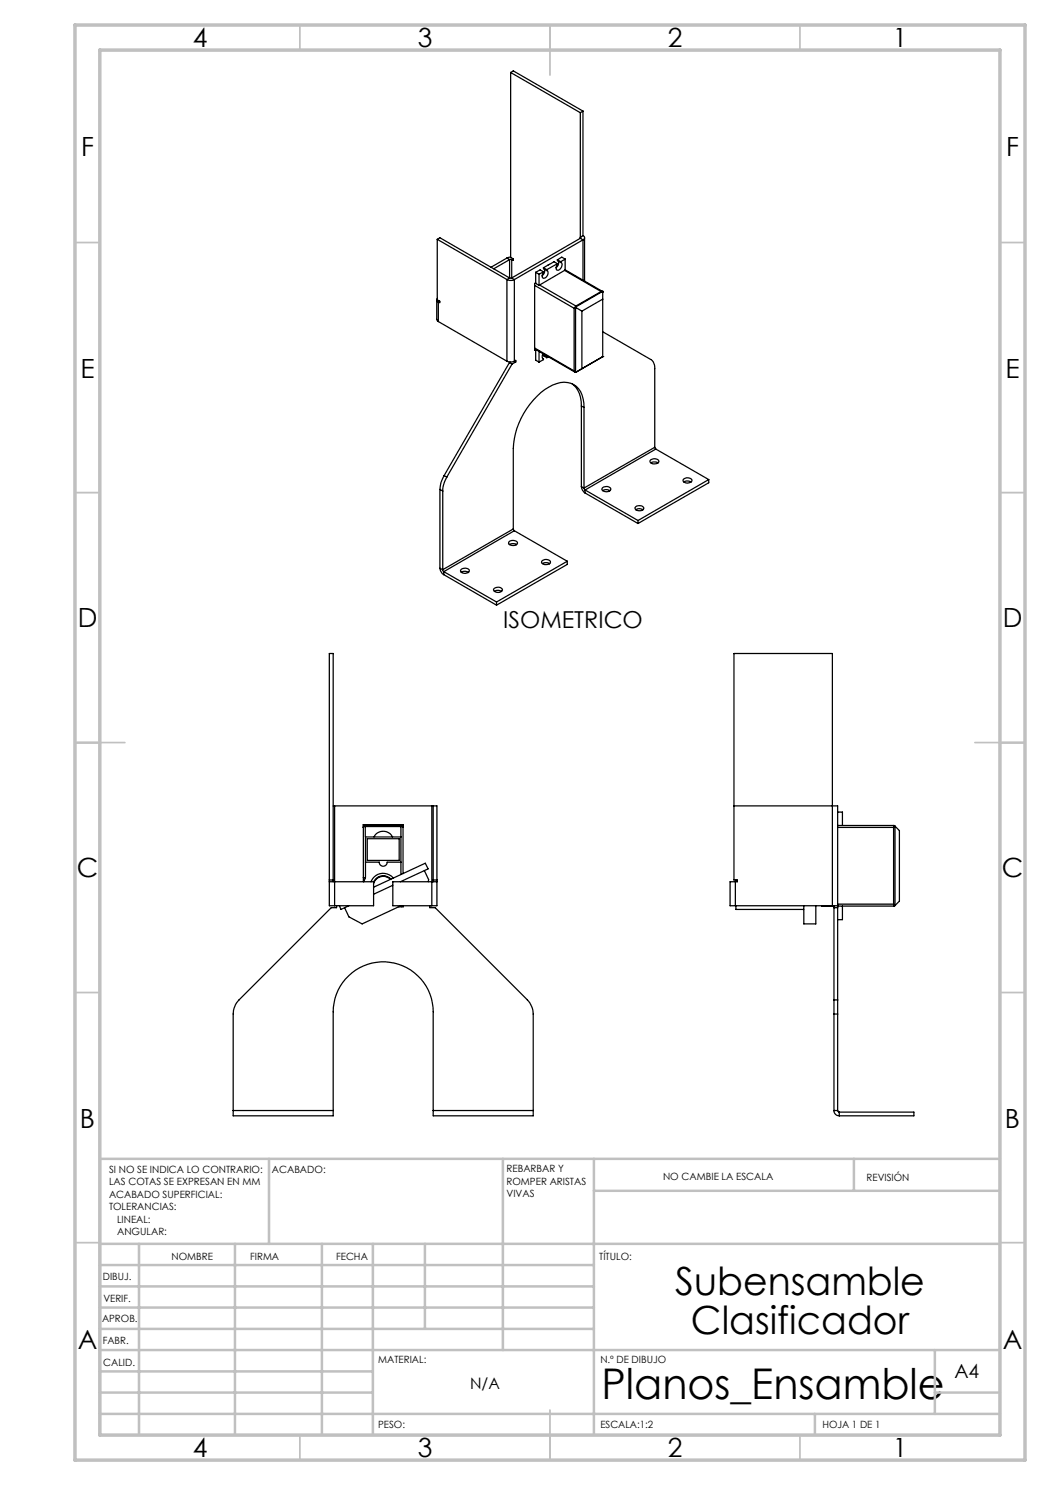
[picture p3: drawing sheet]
<svg xmlns="http://www.w3.org/2000/svg" width="210mm" height="297mm" viewBox="0 0 210 297" stroke-linecap="round" stroke-linejoin="round" font-family="sans-serif">
<g fill="none" stroke="#c0c0c0" stroke-width=".35">
<path d="M60 5v5M110 5v10M160 5v5M15 48.5h5M200 48.5h5M15 98.5h5M200 98.5h5M15 148.5h10M195 148.5h10M15 198.5h5M200 198.5h5M15 248.5h5"/>
<path d="M200 248.5h5M60 287v5M110 282v10M160 287v5"/>
</g>
<g fill="none" stroke="#c0c0c0" stroke-width=".5">
<path d="M53.8 231.8v17M100.6 231.8v38.2M118.8 231.8v55.2M118.8 238.2h81.2M170.8 231.8v6.4M200 231.8h-180v55.2M20 248.8h180M20 257.3h98.8M20 253h98.8M27.8 248.8v38.2M47 248.8v38.2M64.4 248.8v38.2"/>
<path d="M74.6 248.8v38.2M85 248.8v17M20 265.8h98.8M20 261.5h98.8M20 278.5h54.6M20 274.3h54.6M20 270h180M187 278.5h13M187 270v12.8M20 282.8h180M163 282.8v4.2"/>
</g>
<path d="M15 5h190v287h-190zM20 10h180v277h-180z" fill="none" stroke="#c0c0c0" stroke-width=".7"/>
<g fill="none" stroke="#000" stroke-width=".25">
<path d="M102.1 14.5l.6-.3 13.9 8M102.1 14.5l14 8M102.1 14.5v37l.5 .2M116.1 22.5v25.2M116.6 22.2l-.5 .3M116.6 22.2v24.9M87.3 60v3.9l.4 .4M87.5 59.7l-.2 .3 .4 .4M87.5 47.9l.5-.3 13.9 8M87.5 47.9v12.1l.4 .3M87.5 47.9l13.9 8M101.4 55.9a1.64 1.64 0 0 0 1.5 0"/>
<path d="M101.4 55.9v16.3M101.4 51.6l-3.2 1.8M101.4 51.6l.5 .3M101.9 55.6h.4M101.9 51.9h.4M101.9 55.6l-.5 .3M101.9 51.9l-3.2 1.9M101.9 51.9v3.7M102.1 51.4l-.7 .2M102.3 55.6l.6 .3M102.3 51.9v3.7M102.6 51.7v.4l-.3-.2"/>
<path d="M102.6 51.7l-.3 .2M102.9 55.9v16.3M106.9 57.1l7.9 4.6M107.1 56.5l-.2 .2v13.4l.2-.1M107.1 54.5v2.2l.7 .4M107.1 54.5l.7 .4M107.8 54.9v2.2M107.9 57l-.1 .1M107.9 57l7.3 4.2M108.7 54.4l-.9 .5M108.7 53.5v.2l.7 .4M108.7 54.4l-.7-.4-.9 .5"/>
<path d="M108.7 53.5l.7 .4M108.9 53.8v.2a1.19 1.19 0 0 1-.5 1.2M109.4 54.1a.88 .88 0 0 1 .1 1 .88 .88 0 0 1-1 .5l-.1-.5 .3-.7M109.4 53.9v.2M111.5 52.7l-2.1 1.2M111.5 52v.1l.6 .4M111.5 52.7l-.7-.4-2.1 1.2M111.5 52l.6 .3M111.7 52.2v.2a1.18 1.18 0 0 1-.5 1.1M112.1 52.5l.2 .1a.99 .99 0 0 1-1 1.4 1.09 1.09 0 0 1 .2-1.1v-.2M112.1 52.3v.2M112.9 54.1l-5 2.9"/>
<path d="M112.9 54.1l7.3 4.2M113 54l7.5 4.3M113 51.8v2.2l-.1 .1M113 51.8l-.9 .5M113 51.8l-.6-.4-.9 .6M116.1 47.7l.5 .3M116.1 47.7l-13.8 7.9M116.6 47.1a.44 .44 0 0 1 .3 .5 .44 .44 0 0 1-.3 .4M116.6 47.1l-.5 .3 .1 .1-.1 .2M116.6 48l-13.7 7.9M116.6 48v8.1M116.9 47.6v8.6"/>
<path d="M120.2 58.3l.1 .1M120.2 58.3l-5 2.9M120.3 58.4l.2 .1M120.3 58.4l-5 2.9M120.5 58.3v.2M120.5 58.3h.1M120.5 58.3h-.3M120.5 58.5v12.8M120.5 59.8l-4.1 2.4M87.7 64.3l13.7 7.9M87.7 60.4v3.9M87.9 60.3v.2l-.2-.1"/>
<path d="M87.9 60.3l-.2 .1M101.4 72.2a1.64 1.64 0 0 0 1.5 0M101.9 72.5l.5 .3M101.9 72.5l-13.1 22.6M102.1 72.4l-.2 .1M102.4 72.8l-13 22.6M102.9 72.2l.3-.1v.3M102.9 72.2l.3 .2M103.2 72.4l-.8 .4M106.9 69.8l8.1 4.6M106.9 69.6l7.9 4.6M107.1 69.9v2.1l.7 .4"/>
<path d="M107.8 70.3v2.1M108.5 71.7l.2 .1M108.6 70.7l-.1 .2a.58 .58 0 0 0 .2 .9M108.7 71v.2l.7 .3M108.7 71.8v.1l-.9 .5M108.7 71l.7 .4M108.8 70.8l-.1 .2M109.4 71.4v.1M109.5 71.2l-.1 .2M109.7 71.4l-.3 .1M114.5 76.8a5.1 5.1 0 0 1 1.8 4.4M114.8 74.2l.2 .2"/>
<path d="M114.8 61.7v12.5M115 61.6l-.2 .1M115 74.4h.1M115 74.4h.2M115.1 61.5l.2 .1M115.1 61.5l-.1 .1M115.1 61.5v12.9M115.2 61.2l-.2 .4M115.2 61.2l.1 .1M115.3 74.4h-.2M115.3 61.6l1.1 .6M115.3 61.3v.3"/>
<path d="M116.4 62.2v11.5M116.4 73.7l-1.1 .7M120.5 66.4l9.6 5.5a2.02 2.02 0 0 1 .9 1.8v15.8M120.5 71.3l-5.2 3.1M120.5 71.3h.1M120.5 71.3l-4.1 2.4M88 97.9l.5 .3M88 97.9v15.8M88.5 98.2v15.7M88.8 95.1a5.5 5.5 0 0 0-.8 2.8M88.8 95.1l.6 .3M89.4 95.4a5.9 5.9 0 0 0-.9 2.8"/>
<path d="M116.3 97.3a1.65 1.65 0 0 0 .7 1.3M116.3 81.2l.5 .3M116.3 97.3l.5 .3M116.3 81.2v16.1M116.8 81.5a5 5 0 0 0-2-4.6 4.7 4.7 0 0 0-5.1 .5 15.6 15.6 0 0 0-7 12.3v16.1M116.8 97.6l.2 .4M116.8 81.5v16.1M117 98l10.6 6.1M117 98.6l10.6 6.1M117 98v.6M120.5 97.5l.3-.1a.98 .98 0 0 1 1.4 .5 1.09 1.09 0 0 1-1.8 0zM120.5 98.1l.6-.2 .9 .2"/>
<path d="M130.1 92l.9-.2a.71 .71 0 0 1 .8 .5 1.11 1.11 0 0 1-1.8 .1zM130.2 92.6l.5-.2 .9 .2M131 89.5l.2 .3M131 89.5l-14.2 8.1M131.2 89.8l-14.2 8.2M131.2 89.8l10.5 6.1M136.7 95.8a1.08 1.08 0 0 1 1.7 .3 1.09 1.09 0 0 1-1.8 .1zM136.8 96.4l.5-.2 .9 .2M141.7 95.9l-14.1 8.2M141.7 95.9v.7l-14.1 8.1M88 113.7a1.84 1.84 0 0 0 .8 1.2M88 113.7l.5 .2"/>
<path d="M88.5 113.9l.3 .4M88.8 114.3l10.5 6.1M88.8 114.9l10.5 6.1M88.8 114.3v.6M92.3 113.9l.5-.2a.68 .68 0 0 1 .7 0 .68 .68 0 0 1 .3 .7l-.2 .1a1.11 1.11 0 0 1-1.5-.3zM92.3 114.5l.5-.2 .9 .2M98.8 117.7l.3-.2a.98 .98 0 0 1 1.4 .5 1 1 0 0 1-.9 .5 1 1 0 0 1-.9-.6zM98.9 118.3a1.31 1.31 0 0 1 1.4 0M101.8 108.3l.9-.2a.59 .59 0 0 1 .7 .7 1.2 1.2 0 0 1-1.7-.1zM101.9 108.9l.5-.2 .9 .2M102.7 105.8l.2 .3M102.7 105.8l-14.2 8.1"/>
<path d="M102.9 106.1l-14.1 8.2M102.9 106.1l10.6 6.2M108.5 112.1l.8-.2a.6 .6 0 0 1 .7 .7l-.7 .3a.7 .7 0 0 1-1-.6zM108.5 112.7l.5-.2 .9 .2M113.5 112.3v.6l-14.2 8.1M113.5 112.3l-14.2 8.1M127.1 101.3l.6-.2a.69 .69 0 0 1 .7 .1 .69 .69 0 0 1 .3 .6 1 1 0 0 1-1.7-.3zM127.1 101.9l.6-.2 .9 .2M127.6 104.1v.6M99.3 120.4v.6M65.9 176.4h8.8v4.7h-7.8M65.9 176h.7"/>
<path d="M66.6 176.4v-45.7h-.7v50.4h1M66.6 161.2h.3M66.9 161.2h19.5M66.9 161.2v19.9M72.7 175.5h.4M72.7 175.5v.9M73 165v.1M73.1 165.1v.2M73.1 165.1l-.3 .1-.1 .3 .4-.2M73.1 165.1h7.1M73.1 165.3h7.1M73.1 165.3v2"/>
<path d="M73.1 172.4h2.7a.79 .79 0 0 0 .8 .9 .79 .79 0 0 0 .8-.9h2.8M73.4 167.7h6.4v4.4h-6.4zM74.8 167.4a2.08 2.08 0 0 1 1.8-1.1 2.08 2.08 0 0 1 1.9 1.1M76.4 165v.1M76.8 165v.1M78.1 175.9a2 2 0 0 0-3.4 .8M78.2 175.8a2.14 2.14 0 0 0-3.5 .6M78.6 177.1l-3.9 1.8M78.7 175.6a2.62 2.62 0 0 0-4.5 .8M80.1 176.4l5.5-2.6-.5-1.2-10.4 4.8M80.2 167.4h-7.1v8.1l-.3 .9M80.2 165.3l.4 .2"/>
<path d="M80.2 165.1l.3 .1 .1 .3M80.2 165.1v.2M80.2 165.3v9.6M80.3 165v.1M80.6 165.5v9.2M80.6 165.5v-.5h-8l.1 10.5M84.9 174.1l.8 1.8v.5M86.4 161.2h.2M86.4 161.2v19.9M86.6 161.2h.8v19.9h-1M86.6 176h.8M86.6 161.2v15.2"/>
<path d="M87.4 176.4h-8.8v4.7h7.8M146.8 161.2h20.7v38.8M147.1 176.4h-1.1v4.7h1.1M147.1 176.4h.4v-.4h-.7v-45.3h19.7v50.4M147.1 176.4v4.7M147.2 176v.4M167.5 165.1h11.3M167.5 162.4h1v2.7M167.5 165.5h11.2M178.7 165.5v15.3M178.8 165.1l.1 .2M178.8 165.1l.3 .2"/>
<path d="M178.9 165.3l-.2 .2M179 165.3h-.1M179 165.3v15.8M179 165.3h.1M179.1 165.3l.8 .8v14.1l-.8 .8M67.3 181.1v.4h-1l-18.5 18.5a4.2 4.2 0 0 0-1.2 2.8v19.3M67.9 181.1l.3 .8 1.6-.8M80 181.2h.2M80.2 181.2l-7.8 3.6-2.6-1.4-.9-1.8M80.3 181.2v.2M80.5 181.1l-.3 .1M80.6 181.1v.3h-.8"/>
<path d="M86 181.1v.4h1l18.5 18.5a4.2 4.2 0 0 1 1.1 2.8v19.3M147.1 181.1h19.4M147.2 181.1v.8h13.6M160.8 181.1v3.7h2.4v-3.7M164.4 181.1l.8 .1M165.2 181.1v.1M165.2 181.2h.3M165.3 181.1l.2 .1M165.5 181.2h1.3M165.5 181.1v.1M166.5 181.1h1M166.8 200v2.8"/>
<path d="M166.8 181.1v18.9M166.8 200h.7M166.8 181.5h.7M167.5 200v2.8M167.5 181.2h11.3M167.5 180.8h11.2M168.5 181.2v2.7h-1M178.7 180.8l.2 .2M178.9 181l-.1 .2M178.9 181l.1 .1M179.1 181l-.1 .1M179.1 181l-.3 .2"/>
<path d="M166.8 202.8v19.3M166.8 202.8h.7M167.5 202.8v19.3M46.6 222.1v1.1h20v-1.1M46.6 222.1h20M66.6 222.1v-19.8a10 10 0 0 1 10-9.9 10 10 0 0 1 10 9.9v19.8M86.6 222.1v1.1h20v-1.1M86.6 222.1h20M166.8 222.1a1.02 1.02 0 0 0 1.1 1.1M166.8 222.1h.7M167.5 222.1l.4 .3M167.9 222.4h14.9v.8h-14.9"/>
<path d="M167.9 222.4v.8"/>
</g>
<text font-size="8.5" x="120.3" y="279.7">Planos_Ensamble</text>
<g font-size="7.8">
<text x="135.1" y="259.1">Subensamble</text>
<text x="138.2" y="266.8">Clasificador</text>
</g>
<g font-size="5.3">
<text x="38.5" y="9.5">4</text>
<text x="83.5" y="9.5">3</text>
<text x="133.6" y="9.5">2</text>
<text x="178.6" y="9.5">1</text>
<text x="16.2" y="31.2">F</text>
<text x="201.2" y="31.2">F</text>
<text x="16.1" y="75.5">E</text>
<text x="201.1" y="75.5">E</text>
<text x="15.5" y="125.5">D</text>
<text x="200.5" y="125.5">D</text>
<text x="15.4" y="175.5">C</text>
<text x="200.4" y="175.5">C</text>
<text x="16" y="225.5">B</text>
<text x="201" y="225.5">B</text>
<text x="15.5" y="269.7">A</text>
<text x="200.5" y="269.7">A</text>
<text x="38.5" y="291.5">4</text>
<text x="83.5" y="291.5">3</text>
<text x="133.6" y="291.5">2</text>
<text x="178.6" y="291.5">1</text>
</g>
<text font-size="4.7" x="100.6" y="125.7">ISOMETRICO</text>
<text font-size="3.9" x="190.9" y="275.5">A4</text>
<text font-size="3.2" x="94" y="277.9">N/A</text>
<g font-size="2">
<text x="21.8" y="234.6">SI NO SE INDICA LO CONTRARIO:</text>
<text x="21.8" y="237.1">LAS COTAS SE EXPRESAN EN MM</text>
<text x="21.8" y="239.6">ACABADO SUPERFICIAL:</text>
<text x="54.4" y="234.6">ACABADO:</text>
<text x="101.3" y="234.5">REBARBAR Y</text>
<text x="101.3" y="237">ROMPER ARISTAS</text>
<text x="101.3" y="239.5">VIVAS</text>
<text x="132.6" y="236">NO CAMBIE LA ESCALA</text>
<text x="173.3" y="236.2">REVISIÓN</text>
<text x="21.8" y="242.1">TOLERANCIAS:</text>
<text x="23.4" y="244.6">LINEAL:</text>
<text x="23.4" y="247.1">ANGULAR:</text>
<text x="34.3" y="252">NOMBRE</text>
<text x="50" y="251.9">FIRMA</text>
<text x="67.2" y="251.9">FECHA</text>
<text x="119.9" y="251.9">TÍTULO:</text>
<text x="20.6" y="256.1">DIBUJ.</text>
<text x="20.7" y="260.3">VERIF.</text>
<text x="20.4" y="264.4">APROB.</text>
<text x="20.5" y="268.8">FABR.</text>
<text x="20.7" y="273.1">CALID.</text>
<text x="75.6" y="272.5">MATERIAL:</text>
<text x="120.1" y="272.5">N.º DE DIBUJO</text>
<text x="75.6" y="285.5">PESO:</text>
<text x="120.1" y="285.6">ESCALA:1:2</text>
<text x="164.5" y="285.6">HOJA 1 DE 1</text>
</g>
</svg>
